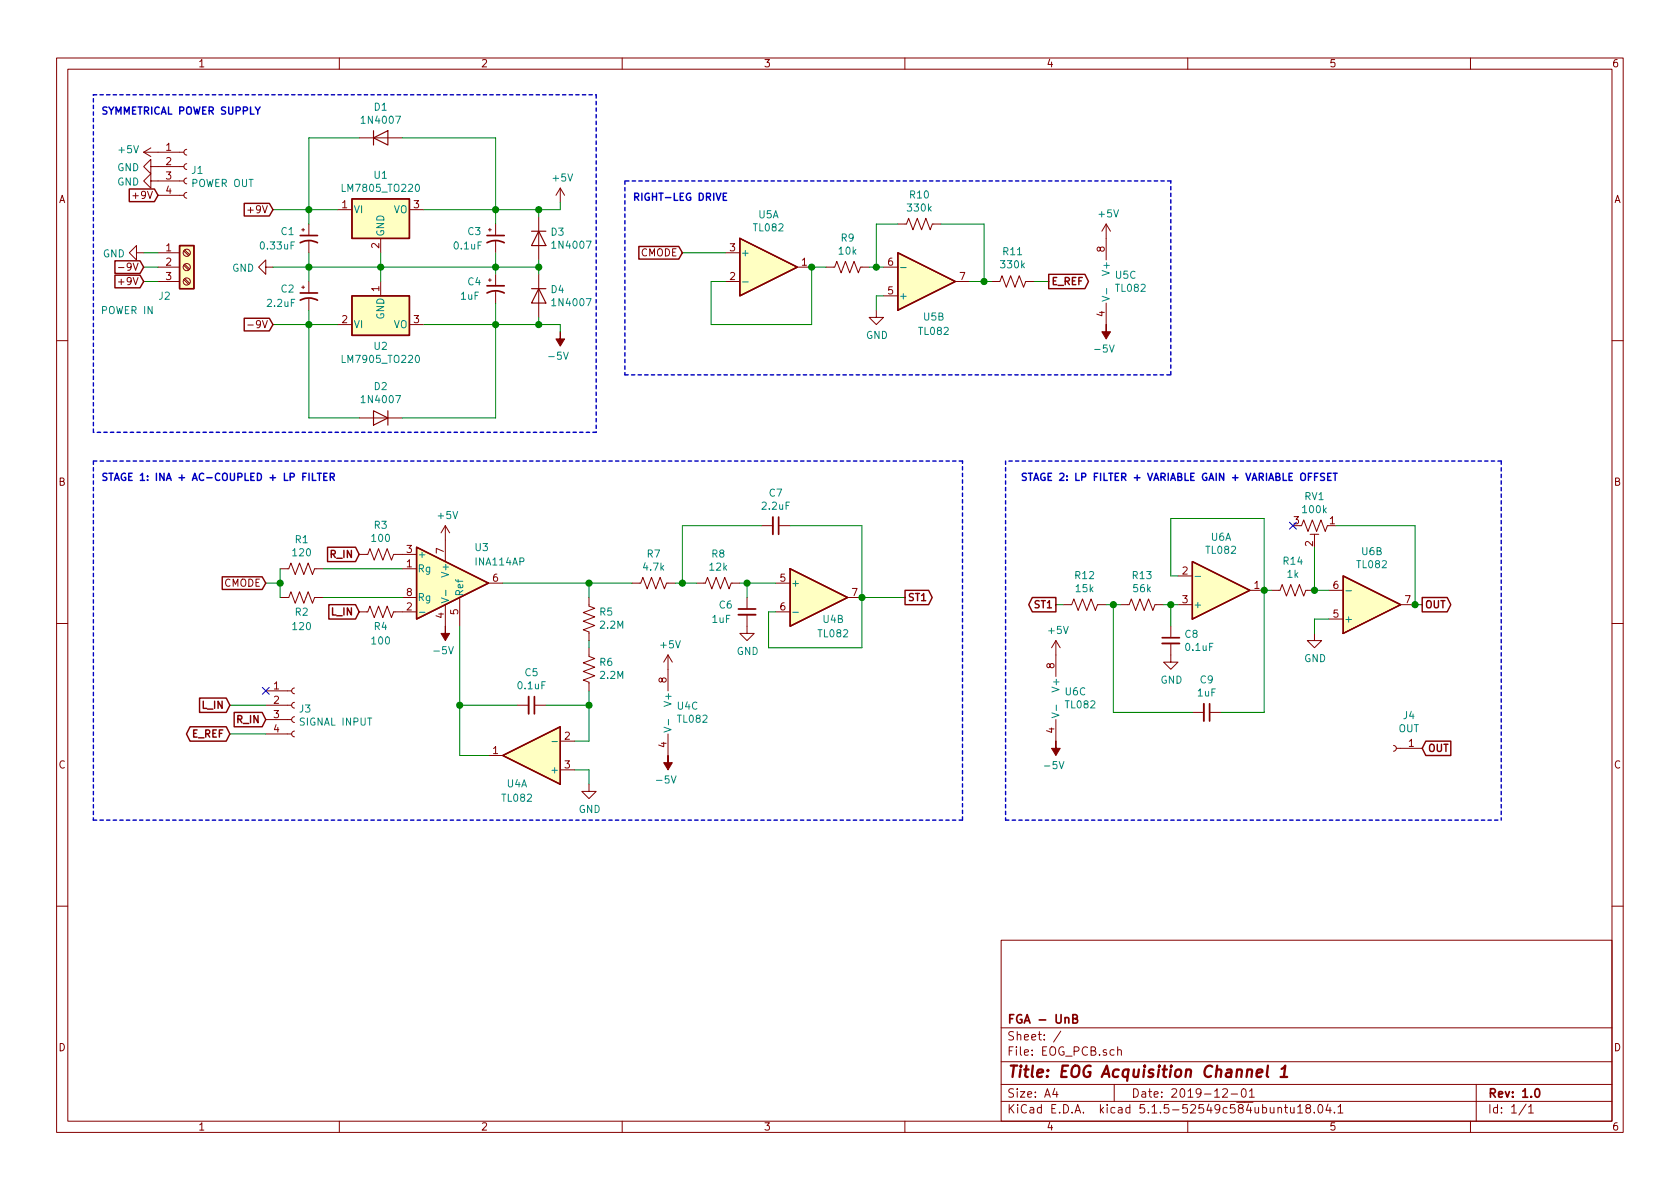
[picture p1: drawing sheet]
EESchema Schematic File Version 4
EELAYER 30 0
EELAYER END
$Descr A4 11693 8268
encoding utf-8
Sheet 1 1
Title "EOG Acquisition Channel 1"
Date "2019-12-01"
Rev "1.0"
Comp "FGA - UnB"
Comment1 ""
Comment2 ""
Comment3 ""
Comment4 ""
$EndDescr
$Comp
L Amplifier_Instrumentation:INA128 U3
U 1 1
P 3100 4050
F 0 "U3" H 3300 4300 50  0000 L CNN
F 1 "INA114AP" H 3300 4200 50  0000 L CNN
F 2 "Package_DIP:DIP-8_W7.62mm_Socket_LongPads" H 3200 4050 50  0001 C CNN
F 3 "http://www.ti.com/lit/ds/symlink/ina128.pdf" H 3200 4050 50  0001 C CNN
	1    3100 4050
	1    0    0    -1  
$EndComp
$Comp
L Amplifier_Operational:TL082 U4
U 1 1
P 3700 5250
F 0 "U4" H 3800 5450 50  0000 C CNN
F 1 "TL082" H 3800 5550 50  0000 C CNN
F 2 "Package_DIP:DIP-8_W7.62mm_Socket_LongPads" H 3700 5250 50  0001 C CNN
F 3 "http://www.ti.com/lit/ds/symlink/tl081.pdf" H 3700 5250 50  0001 C CNN
	1    3700 5250
	-1   0    0    1   
$EndComp
Connection ~ 3750 2250
Wire Wire Line
	3900 2250 3750 2250
Wire Wire Line
	3900 2300 3900 2250
$Comp
L power:-5V #PWR09
U 1 1
P 3900 2300
F 0 "#PWR09" H 3900 2400 50  0001 C CNN
F 1 "-5V" H 3915 2473 50  0000 C CNN
F 2 "" H 3900 2300 50  0001 C CNN
F 3 "" H 3900 2300 50  0001 C CNN
	1    3900 2300
	-1   0    0    1   
$EndComp
Connection ~ 3750 1450
Wire Wire Line
	3900 1450 3750 1450
Wire Wire Line
	3900 1400 3900 1450
$Comp
L power:+5V #PWR08
U 1 1
P 3900 1400
F 0 "#PWR08" H 3900 1250 50  0001 C CNN
F 1 "+5V" H 3915 1573 50  0000 C CNN
F 2 "" H 3900 1400 50  0001 C CNN
F 3 "" H 3900 1400 50  0001 C CNN
	1    3900 1400
	1    0    0    -1  
$EndComp
Wire Wire Line
	3750 2250 3450 2250
Wire Wire Line
	3750 2200 3750 2250
Connection ~ 3750 1850
Wire Wire Line
	3750 1850 3750 1900
Wire Wire Line
	3750 1850 3450 1850
Wire Wire Line
	3750 1800 3750 1850
Wire Wire Line
	3450 1450 3750 1450
Wire Wire Line
	3750 1450 3750 1500
$Comp
L Diode:1N4007 D3
U 1 1
P 3750 1650
F 0 "D3" V 3704 1729 50  0000 L CNN
F 1 "1N4007" V 3795 1729 50  0000 L CNN
F 2 "Diode_THT:D_DO-41_SOD81_P10.16mm_Horizontal" H 3750 1475 50  0001 C CNN
F 3 "http://www.vishay.com/docs/88503/1n4001.pdf" H 3750 1650 50  0001 C CNN
	1    3750 1650
	0    1    1    0   
$EndComp
$Comp
L Diode:1N4007 D4
U 1 1
P 3750 2050
F 0 "D4" V 3704 2129 50  0000 L CNN
F 1 "1N4007" V 3795 2129 50  0000 L CNN
F 2 "Diode_THT:D_DO-41_SOD81_P10.16mm_Horizontal" H 3750 1875 50  0001 C CNN
F 3 "http://www.vishay.com/docs/88503/1n4001.pdf" H 3750 2050 50  0001 C CNN
	1    3750 2050
	0    1    1    0   
$EndComp
Connection ~ 3450 2250
Wire Wire Line
	3450 2250 3450 2900
Wire Wire Line
	2800 2900 3450 2900
Wire Wire Line
	3450 1850 3450 1900
Connection ~ 3450 1850
Wire Wire Line
	2650 1850 3450 1850
Wire Wire Line
	2950 2250 3450 2250
Wire Wire Line
	3450 2100 3450 2250
Wire Wire Line
	3450 1750 3450 1850
Connection ~ 3450 1450
Wire Wire Line
	2800 950  3450 950 
Wire Wire Line
	3450 950  3450 1450
Wire Wire Line
	2950 1450 3450 1450
Wire Wire Line
	3450 1450 3450 1550
$Comp
L Device:CP1_Small C4
U 1 1
P 3450 2000
F 0 "C4" H 3250 2050 50  0000 L CNN
F 1 "1uF" H 3200 1950 50  0000 L CNN
F 2 "Capacitor_THT:CP_Radial_D6.3mm_P2.50mm" H 3450 2000 50  0001 C CNN
F 3 "~" H 3450 2000 50  0001 C CNN
	1    3450 2000
	1    0    0    -1  
$EndComp
$Comp
L Device:CP1_Small C3
U 1 1
P 3450 1650
F 0 "C3" H 3250 1700 50  0000 L CNN
F 1 "0.1uF" H 3150 1600 50  0000 L CNN
F 2 "Capacitor_THT:C_Rect_L7.2mm_W2.5mm_P5.00mm_FKS2_FKP2_MKS2_MKP2" H 3450 1650 50  0001 C CNN
F 3 "~" H 3450 1650 50  0001 C CNN
	1    3450 1650
	1    0    0    -1  
$EndComp
Wire Wire Line
	1900 1850 2150 1850
$Comp
L power:GND #PWR05
U 1 1
P 1900 1850
F 0 "#PWR05" H 1900 1600 50  0001 C CNN
F 1 "GND" V 1905 1722 50  0000 R CNN
F 2 "" H 1900 1850 50  0001 C CNN
F 3 "" H 1900 1850 50  0001 C CNN
	1    1900 1850
	0    1    1    0   
$EndComp
Wire Wire Line
	2650 1850 2650 1950
Connection ~ 2650 1850
Wire Wire Line
	2150 1850 2150 1950
Connection ~ 2150 1850
Wire Wire Line
	2150 1850 2650 1850
Wire Wire Line
	2150 2150 2150 2250
Wire Wire Line
	2150 1750 2150 1850
Wire Wire Line
	2150 1450 2150 1550
$Comp
L Device:CP1_Small C2
U 1 1
P 2150 2050
F 0 "C2" H 1950 2100 50  0000 L CNN
F 1 "2.2uF" H 1850 2000 50  0000 L CNN
F 2 "Capacitor_THT:CP_Radial_D6.3mm_P2.50mm" H 2150 2050 50  0001 C CNN
F 3 "~" H 2150 2050 50  0001 C CNN
	1    2150 2050
	1    0    0    -1  
$EndComp
$Comp
L Device:CP1_Small C1
U 1 1
P 2150 1650
F 0 "C1" H 1950 1700 50  0000 L CNN
F 1 "0.33uF" H 1800 1600 50  0000 L CNN
F 2 "Capacitor_THT:CP_Radial_Tantal_D4.5mm_P2.50mm" H 2150 1650 50  0001 C CNN
F 3 "~" H 2150 1650 50  0001 C CNN
	1    2150 1650
	1    0    0    -1  
$EndComp
Wire Wire Line
	2150 2250 2350 2250
Connection ~ 2150 2250
Wire Wire Line
	2150 2900 2500 2900
Wire Wire Line
	2150 2250 2150 2900
Wire Wire Line
	1900 2250 2150 2250
Wire Wire Line
	2150 1450 2350 1450
Connection ~ 2150 1450
Wire Wire Line
	2150 950  2500 950 
Wire Wire Line
	2150 1450 2150 950 
$Comp
L Diode:1N4007 D2
U 1 1
P 2650 2900
F 0 "D2" H 2650 2684 50  0000 C CNN
F 1 "1N4007" H 2650 2775 50  0000 C CNN
F 2 "Diode_THT:D_DO-41_SOD81_P10.16mm_Horizontal" H 2650 2725 50  0001 C CNN
F 3 "http://www.vishay.com/docs/88503/1n4001.pdf" H 2650 2900 50  0001 C CNN
	1    2650 2900
	-1   0    0    1   
$EndComp
$Comp
L Diode:1N4007 D1
U 1 1
P 2650 950
F 0 "D1" H 2650 1166 50  0000 C CNN
F 1 "1N4007" H 2650 1075 50  0000 C CNN
F 2 "Diode_THT:D_DO-41_SOD81_P10.16mm_Horizontal" H 2650 775 50  0001 C CNN
F 3 "http://www.vishay.com/docs/88503/1n4001.pdf" H 2650 950 50  0001 C CNN
	1    2650 950 
	1    0    0    -1  
$EndComp
Wire Wire Line
	1900 1450 2150 1450
Text GLabel 1900 2250 0    50   Input ~ 0
-9V
Text GLabel 1900 1450 0    50   Input ~ 0
+9V
Wire Wire Line
	1000 1950 1100 1950
Wire Wire Line
	1000 1850 1100 1850
Wire Wire Line
	1000 1750 1100 1750
Text GLabel 1000 1850 0    50   Input ~ 0
-9V
$Comp
L power:GND #PWR01
U 1 1
P 1000 1750
F 0 "#PWR01" H 1000 1500 50  0001 C CNN
F 1 "GND" V 1005 1622 50  0000 R CNN
F 2 "" H 1000 1750 50  0001 C CNN
F 3 "" H 1000 1750 50  0001 C CNN
	1    1000 1750
	0    1    1    0   
$EndComp
Text GLabel 1000 1950 0    50   Input ~ 0
+9V
Wire Wire Line
	2650 1750 2650 1850
$Comp
L Connector:Screw_Terminal_01x03 J2
U 1 1
P 1300 1850
F 0 "J2" H 1100 1650 50  0000 L CNN
F 1 "POWER IN" H 700 1550 50  0000 L CNN
F 2 "TerminalBlock_Philmore:TerminalBlock_Philmore_TB133_1x03_P5.00mm_Horizontal" H 1300 1850 50  0001 C CNN
F 3 "~" H 1300 1850 50  0001 C CNN
	1    1300 1850
	1    0    0    -1  
$EndComp
$Comp
L Regulator_Linear:LM7905_TO220 U2
U 1 1
P 2650 2250
F 0 "U2" H 2650 2101 50  0000 C CNN
F 1 "LM7905_TO220" H 2650 2010 50  0000 C CNN
F 2 "Package_TO_SOT_THT:TO-220-3_Vertical" H 2650 2050 50  0001 C CIN
F 3 "http://www.fairchildsemi.com/ds/LM/LM7905.pdf" H 2650 2250 50  0001 C CNN
	1    2650 2250
	1    0    0    -1  
$EndComp
$Comp
L Regulator_Linear:LM7805_TO220 U1
U 1 1
P 2650 1450
F 0 "U1" H 2650 1692 50  0000 C CNN
F 1 "LM7805_TO220" H 2650 1601 50  0000 C CNN
F 2 "Package_TO_SOT_THT:TO-220-3_Vertical" H 2650 1675 50  0001 C CIN
F 3 "http://www.fairchildsemi.com/ds/LM/LM7805.pdf" H 2650 1400 50  0001 C CNN
	1    2650 1450
	1    0    0    -1  
$EndComp
Wire Notes Line width 10
	4150 3000 650  3000
Wire Notes Line width 10
	650  3000 650  650 
Wire Notes Line width 10
	4150 650  4150 3000
Wire Notes Line width 10
	650  650  4150 650 
Text Notes 700  800  0    50   ~ 10
SYMMETRICAL POWER SUPPLY
$Comp
L Device:R_US R3
U 1 1
P 2650 3850
F 0 "R3" V 2445 3850 50  0000 C CNN
F 1 "100" V 2536 3850 50  0000 C CNN
F 2 "Resistor_THT:R_Axial_DIN0204_L3.6mm_D1.6mm_P5.08mm_Horizontal" V 2690 3840 50  0001 C CNN
F 3 "~" H 2650 3850 50  0001 C CNN
	1    2650 3850
	0    1    1    0   
$EndComp
$Comp
L Device:R_US R4
U 1 1
P 2650 4250
F 0 "R4" V 2750 4250 50  0000 C CNN
F 1 "100" V 2850 4250 50  0000 C CNN
F 2 "Resistor_THT:R_Axial_DIN0204_L3.6mm_D1.6mm_P5.08mm_Horizontal" V 2690 4240 50  0001 C CNN
F 3 "~" H 2650 4250 50  0001 C CNN
	1    2650 4250
	0    1    1    0   
$EndComp
Text GLabel 2500 3850 0    50   Input ~ 10
R_IN
Text GLabel 2500 4250 0    50   Input ~ 10
L_IN
$Comp
L power:+5V #PWR06
U 1 1
P 3100 3750
F 0 "#PWR06" H 3100 3600 50  0001 C CNN
F 1 "+5V" H 3115 3923 50  0000 C CNN
F 2 "" H 3100 3750 50  0001 C CNN
F 3 "" H 3100 3750 50  0001 C CNN
	1    3100 3750
	1    0    0    -1  
$EndComp
$Comp
L power:-5V #PWR07
U 1 1
P 3100 4350
F 0 "#PWR07" H 3100 4450 50  0001 C CNN
F 1 "-5V" H 3115 4523 50  0000 C CNN
F 2 "" H 3100 4350 50  0001 C CNN
F 3 "" H 3100 4350 50  0001 C CNN
	1    3100 4350
	-1   0    0    1   
$EndComp
Text GLabel 1600 4900 0    50   Input ~ 10
L_IN
Text GLabel 1600 5100 0    50   BiDi ~ 10
E_REF
Text GLabel 1850 5000 0    50   Input ~ 10
R_IN
$Comp
L Device:R_US R1
U 1 1
P 2100 3950
F 0 "R1" V 1895 3950 50  0000 C CNN
F 1 "120" V 1986 3950 50  0000 C CNN
F 2 "Resistor_THT:R_Axial_DIN0204_L3.6mm_D1.6mm_P5.08mm_Horizontal" V 2140 3940 50  0001 C CNN
F 3 "~" H 2100 3950 50  0001 C CNN
	1    2100 3950
	0    1    1    0   
$EndComp
$Comp
L Device:R_US R2
U 1 1
P 2100 4150
F 0 "R2" V 2200 4150 50  0000 C CNN
F 1 "120" V 2300 4150 50  0000 C CNN
F 2 "Resistor_THT:R_Axial_DIN0204_L3.6mm_D1.6mm_P5.08mm_Horizontal" V 2140 4140 50  0001 C CNN
F 3 "~" H 2100 4150 50  0001 C CNN
	1    2100 4150
	0    1    1    0   
$EndComp
Wire Wire Line
	2250 3950 2800 3950
Wire Wire Line
	2800 4150 2250 4150
Wire Wire Line
	1950 3950 1950 4050
Text GLabel 1850 4050 0    50   Input ~ 0
CMODE
Wire Wire Line
	1850 4050 1950 4050
Connection ~ 1950 4050
Wire Wire Line
	1950 4050 1950 4150
$Comp
L Device:R_US R6
U 1 1
P 4100 4650
F 0 "R6" H 4032 4604 50  0000 R CNN
F 1 "2.2M" H 4032 4695 50  0000 R CNN
F 2 "Resistor_THT:R_Axial_DIN0204_L3.6mm_D1.6mm_P5.08mm_Horizontal" V 4140 4640 50  0001 C CNN
F 3 "~" H 4100 4650 50  0001 C CNN
	1    4100 4650
	-1   0    0    1   
$EndComp
$Comp
L Device:C_Small C5
U 1 1
P 3700 4900
F 0 "C5" V 3471 4900 50  0000 C CNN
F 1 "0.1uF" V 3562 4900 50  0000 C CNN
F 2 "Capacitor_THT:C_Rect_L7.2mm_W2.5mm_P5.00mm_FKS2_FKP2_MKS2_MKP2" H 3700 4900 50  0001 C CNN
F 3 "~" H 3700 4900 50  0001 C CNN
	1    3700 4900
	0    1    1    0   
$EndComp
Wire Wire Line
	3400 5250 3200 5250
$Comp
L power:GND #PWR010
U 1 1
P 4100 5450
F 0 "#PWR010" H 4100 5200 50  0001 C CNN
F 1 "GND" H 4105 5277 50  0000 C CNN
F 2 "" H 4100 5450 50  0001 C CNN
F 3 "" H 4100 5450 50  0001 C CNN
	1    4100 5450
	1    0    0    -1  
$EndComp
Wire Wire Line
	4100 5150 4000 5150
Wire Wire Line
	4100 4050 3500 4050
Wire Wire Line
	4100 4800 4100 4900
Wire Wire Line
	3200 4900 3600 4900
Connection ~ 3200 4900
Wire Wire Line
	3200 4900 3200 5250
Wire Wire Line
	3800 4900 4100 4900
Connection ~ 4100 4900
Wire Wire Line
	4100 4900 4100 5150
Wire Wire Line
	4000 5350 4100 5350
Wire Wire Line
	4100 5350 4100 5450
Text GLabel 4750 1750 0    50   Input ~ 0
CMODE
$Comp
L Amplifier_Operational:TL082 U5
U 1 1
P 5350 1850
F 0 "U5" H 5350 2217 50  0000 C CNN
F 1 "TL082" H 5350 2126 50  0000 C CNN
F 2 "Package_DIP:DIP-8_W7.62mm_Socket_LongPads" H 5350 1850 50  0001 C CNN
F 3 "http://www.ti.com/lit/ds/symlink/tl081.pdf" H 5350 1850 50  0001 C CNN
	1    5350 1850
	1    0    0    -1  
$EndComp
$Comp
L Amplifier_Operational:TL082 U5
U 2 1
P 6450 1950
F 0 "U5" H 6500 2200 50  0000 C CNN
F 1 "TL082" H 6500 2300 50  0000 C CNN
F 2 "Package_DIP:DIP-8_W7.62mm_Socket_LongPads" H 6450 1950 50  0001 C CNN
F 3 "http://www.ti.com/lit/ds/symlink/tl081.pdf" H 6450 1950 50  0001 C CNN
	2    6450 1950
	1    0    0    1   
$EndComp
$Comp
L Amplifier_Operational:TL082 U5
U 3 1
P 7800 1950
F 0 "U5" H 7758 1996 50  0000 L CNN
F 1 "TL082" H 7758 1905 50  0000 L CNN
F 2 "Package_DIP:DIP-8_W7.62mm_Socket_LongPads" H 7800 1950 50  0001 C CNN
F 3 "http://www.ti.com/lit/ds/symlink/tl081.pdf" H 7800 1950 50  0001 C CNN
	3    7800 1950
	1    0    0    -1  
$EndComp
Wire Wire Line
	5050 1750 4750 1750
Wire Wire Line
	5050 1950 4950 1950
Wire Wire Line
	4950 1950 4950 2250
Wire Wire Line
	4950 2250 5650 2250
Wire Wire Line
	5650 2250 5650 1850
$Comp
L power:GND #PWR014
U 1 1
P 6100 2150
F 0 "#PWR014" H 6100 1900 50  0001 C CNN
F 1 "GND" H 6105 1977 50  0000 C CNN
F 2 "" H 6100 2150 50  0001 C CNN
F 3 "" H 6100 2150 50  0001 C CNN
	1    6100 2150
	1    0    0    -1  
$EndComp
Wire Wire Line
	6100 2150 6100 2050
Wire Wire Line
	6100 2050 6150 2050
$Comp
L Device:R_US R9
U 1 1
P 5900 1850
F 0 "R9" V 5695 1850 50  0000 C CNN
F 1 "10k" V 5786 1850 50  0000 C CNN
F 2 "Resistor_THT:R_Axial_DIN0204_L3.6mm_D1.6mm_P5.08mm_Horizontal" V 5940 1840 50  0001 C CNN
F 3 "~" H 5900 1850 50  0001 C CNN
	1    5900 1850
	0    1    1    0   
$EndComp
Wire Wire Line
	5650 1850 5750 1850
Connection ~ 5650 1850
Wire Wire Line
	6050 1850 6100 1850
$Comp
L power:+5V #PWR017
U 1 1
P 7700 1650
F 0 "#PWR017" H 7700 1500 50  0001 C CNN
F 1 "+5V" H 7715 1823 50  0000 C CNN
F 2 "" H 7700 1650 50  0001 C CNN
F 3 "" H 7700 1650 50  0001 C CNN
	1    7700 1650
	1    0    0    -1  
$EndComp
$Comp
L power:-5V #PWR018
U 1 1
P 7700 2250
F 0 "#PWR018" H 7700 2350 50  0001 C CNN
F 1 "-5V" H 7715 2423 50  0000 C CNN
F 2 "" H 7700 2250 50  0001 C CNN
F 3 "" H 7700 2250 50  0001 C CNN
	1    7700 2250
	-1   0    0    1   
$EndComp
Text GLabel 7300 1950 2    50   Output ~ 10
E_REF
$Comp
L Device:R_US R10
U 1 1
P 6400 1550
F 0 "R10" V 6195 1550 50  0000 C CNN
F 1 "330k" V 6286 1550 50  0000 C CNN
F 2 "Resistor_THT:R_Axial_DIN0204_L3.6mm_D1.6mm_P5.08mm_Horizontal" V 6440 1540 50  0001 C CNN
F 3 "~" H 6400 1550 50  0001 C CNN
	1    6400 1550
	0    1    1    0   
$EndComp
Wire Wire Line
	6250 1550 6100 1550
Wire Wire Line
	6100 1550 6100 1850
Connection ~ 6100 1850
Wire Wire Line
	6100 1850 6150 1850
Wire Wire Line
	6550 1550 6850 1550
Wire Wire Line
	6850 1550 6850 1950
Wire Wire Line
	6850 1950 6750 1950
$Comp
L Device:R_US R11
U 1 1
P 7050 1950
F 0 "R11" V 7255 1950 50  0000 C CNN
F 1 "330k" V 7164 1950 50  0000 C CNN
F 2 "Resistor_THT:R_Axial_DIN0204_L3.6mm_D1.6mm_P5.08mm_Horizontal" V 7090 1940 50  0001 C CNN
F 3 "~" H 7050 1950 50  0001 C CNN
	1    7050 1950
	0    -1   -1   0   
$EndComp
Wire Wire Line
	6900 1950 6850 1950
Connection ~ 6850 1950
Wire Wire Line
	7200 1950 7300 1950
Wire Notes Line width 10
	4350 1250 4350 2600
Wire Notes Line width 10
	4350 2600 8150 2600
Wire Notes Line width 10
	8150 2600 8150 1250
Wire Notes Line width 10
	8150 1250 4350 1250
Text Notes 4400 1400 0    50   ~ 10
RIGHT-LEG DRIVE
Wire Wire Line
	4400 4050 4100 4050
Connection ~ 4100 4050
$Comp
L Device:R_US R7
U 1 1
P 4550 4050
F 0 "R7" V 4345 4050 50  0000 C CNN
F 1 "4.7k" V 4436 4050 50  0000 C CNN
F 2 "Resistor_THT:R_Axial_DIN0204_L3.6mm_D1.6mm_P5.08mm_Horizontal" V 4590 4040 50  0001 C CNN
F 3 "~" H 4550 4050 50  0001 C CNN
	1    4550 4050
	0    1    1    0   
$EndComp
$Comp
L Device:R_US R8
U 1 1
P 5000 4050
F 0 "R8" V 4795 4050 50  0000 C CNN
F 1 "12k" V 4886 4050 50  0000 C CNN
F 2 "Resistor_THT:R_Axial_DIN0204_L3.6mm_D1.6mm_P5.08mm_Horizontal" V 5040 4040 50  0001 C CNN
F 3 "~" H 5000 4050 50  0001 C CNN
	1    5000 4050
	0    1    1    0   
$EndComp
$Comp
L Device:C_Small C6
U 1 1
P 5200 4250
F 0 "C6" H 5000 4300 50  0000 L CNN
F 1 "1uF" H 4950 4200 50  0000 L CNN
F 2 "Capacitor_THT:C_Rect_L24.0mm_W7.0mm_P22.50mm_MKT" H 5200 4250 50  0001 C CNN
F 3 "~" H 5200 4250 50  0001 C CNN
	1    5200 4250
	1    0    0    -1  
$EndComp
$Comp
L Amplifier_Operational:TL082 U4
U 2 1
P 5700 4150
F 0 "U4" H 5800 4000 50  0000 C CNN
F 1 "TL082" H 5800 3900 50  0000 C CNN
F 2 "Package_DIP:DIP-8_W7.62mm_Socket_LongPads" H 5700 4150 50  0001 C CNN
F 3 "http://www.ti.com/lit/ds/symlink/tl081.pdf" H 5700 4150 50  0001 C CNN
	2    5700 4150
	1    0    0    -1  
$EndComp
Wire Wire Line
	4700 4050 4750 4050
Wire Wire Line
	5150 4050 5200 4050
Wire Wire Line
	5200 4150 5200 4050
Connection ~ 5200 4050
Wire Wire Line
	5200 4050 5400 4050
$Comp
L power:GND #PWR013
U 1 1
P 5200 4350
F 0 "#PWR013" H 5200 4100 50  0001 C CNN
F 1 "GND" H 5205 4177 50  0000 C CNN
F 2 "" H 5200 4350 50  0001 C CNN
F 3 "" H 5200 4350 50  0001 C CNN
	1    5200 4350
	1    0    0    -1  
$EndComp
Wire Wire Line
	5400 4250 5350 4250
Wire Wire Line
	5350 4250 5350 4500
Wire Wire Line
	5350 4500 6000 4500
Wire Wire Line
	6000 4500 6000 4150
$Comp
L Device:C_Small C7
U 1 1
P 5400 3650
F 0 "C7" V 5171 3650 50  0000 C CNN
F 1 "2.2uF" V 5262 3650 50  0000 C CNN
F 2 "Capacitor_THT:C_Rect_L24.0mm_W7.0mm_P22.50mm_MKT" H 5400 3650 50  0001 C CNN
F 3 "~" H 5400 3650 50  0001 C CNN
	1    5400 3650
	0    1    1    0   
$EndComp
Wire Wire Line
	4750 4050 4750 3650
Wire Wire Line
	4750 3650 5300 3650
Connection ~ 4750 4050
Wire Wire Line
	4750 4050 4850 4050
Wire Wire Line
	5500 3650 6000 3650
Wire Wire Line
	6000 3650 6000 4150
Connection ~ 6000 4150
Text GLabel 6300 4150 2    50   Output ~ 10
ST1
Wire Wire Line
	6000 4150 6300 4150
Wire Notes Line width 10
	650  5700 6700 5700
Wire Notes Line width 10
	6700 5700 6700 3200
Wire Notes Line width 10
	6700 3200 650  3200
Wire Notes Line width 10
	650  3200 650  5700
Text Notes 700  3350 0    50   ~ 10
STAGE 1: INA + AC-COUPLED + LP FILTER
Text GLabel 7350 4200 0    50   Output ~ 10
ST1
$Comp
L Amplifier_Operational:TL082 U6
U 1 1
P 8500 4100
F 0 "U6" H 8500 3733 50  0000 C CNN
F 1 "TL082" H 8500 3824 50  0000 C CNN
F 2 "Package_DIP:DIP-8_W7.62mm_Socket_LongPads" H 8500 4100 50  0001 C CNN
F 3 "http://www.ti.com/lit/ds/symlink/tl081.pdf" H 8500 4100 50  0001 C CNN
	1    8500 4100
	1    0    0    1   
$EndComp
$Comp
L Amplifier_Operational:TL082 U6
U 2 1
P 9550 4200
F 0 "U6" H 9550 3833 50  0000 C CNN
F 1 "TL082" H 9550 3924 50  0000 C CNN
F 2 "Package_DIP:DIP-8_W7.62mm_Socket_LongPads" H 9550 4200 50  0001 C CNN
F 3 "http://www.ti.com/lit/ds/symlink/tl081.pdf" H 9550 4200 50  0001 C CNN
	2    9550 4200
	1    0    0    1   
$EndComp
$Comp
L Amplifier_Operational:TL082 U6
U 3 1
P 7450 4850
F 0 "U6" H 7408 4896 50  0000 L CNN
F 1 "TL082" H 7408 4805 50  0000 L CNN
F 2 "Package_DIP:DIP-8_W7.62mm_Socket_LongPads" H 7450 4850 50  0001 C CNN
F 3 "http://www.ti.com/lit/ds/symlink/tl081.pdf" H 7450 4850 50  0001 C CNN
	3    7450 4850
	1    0    0    -1  
$EndComp
$Comp
L Device:R_US R12
U 1 1
P 7550 4200
F 0 "R12" V 7345 4200 50  0000 C CNN
F 1 "15k" V 7436 4200 50  0000 C CNN
F 2 "Resistor_THT:R_Axial_DIN0204_L3.6mm_D1.6mm_P5.08mm_Horizontal" V 7590 4190 50  0001 C CNN
F 3 "~" H 7550 4200 50  0001 C CNN
	1    7550 4200
	0    1    1    0   
$EndComp
$Comp
L Device:R_US R13
U 1 1
P 7950 4200
F 0 "R13" V 7745 4200 50  0000 C CNN
F 1 "56k" V 7836 4200 50  0000 C CNN
F 2 "Resistor_THT:R_Axial_DIN0204_L3.6mm_D1.6mm_P5.08mm_Horizontal" V 7990 4190 50  0001 C CNN
F 3 "~" H 7950 4200 50  0001 C CNN
	1    7950 4200
	0    1    1    0   
$EndComp
Wire Wire Line
	7700 4200 7750 4200
Wire Wire Line
	8100 4200 8150 4200
Wire Wire Line
	7350 4200 7400 4200
$Comp
L Device:C_Small C8
U 1 1
P 8150 4450
F 0 "C8" H 8242 4496 50  0000 L CNN
F 1 "0.1uF" H 8242 4405 50  0000 L CNN
F 2 "Capacitor_THT:C_Rect_L7.2mm_W2.5mm_P5.00mm_FKS2_FKP2_MKS2_MKP2" H 8150 4450 50  0001 C CNN
F 3 "~" H 8150 4450 50  0001 C CNN
	1    8150 4450
	1    0    0    -1  
$EndComp
Wire Wire Line
	8150 4350 8150 4200
Connection ~ 8150 4200
Wire Wire Line
	8150 4200 8200 4200
$Comp
L power:GND #PWR019
U 1 1
P 8150 4550
F 0 "#PWR019" H 8150 4300 50  0001 C CNN
F 1 "GND" H 8155 4377 50  0000 C CNN
F 2 "" H 8150 4550 50  0001 C CNN
F 3 "" H 8150 4550 50  0001 C CNN
	1    8150 4550
	1    0    0    -1  
$EndComp
$Comp
L Device:C_Small C9
U 1 1
P 8400 4950
F 0 "C9" V 8171 4950 50  0000 C CNN
F 1 "1uF" V 8262 4950 50  0000 C CNN
F 2 "Capacitor_THT:C_Rect_L24.0mm_W7.0mm_P22.50mm_MKT" H 8400 4950 50  0001 C CNN
F 3 "~" H 8400 4950 50  0001 C CNN
	1    8400 4950
	0    1    1    0   
$EndComp
Wire Wire Line
	8300 4950 7750 4950
Wire Wire Line
	7750 4950 7750 4200
Connection ~ 7750 4200
Wire Wire Line
	7750 4200 7800 4200
Wire Wire Line
	8500 4950 8800 4950
Wire Wire Line
	8800 4950 8800 4100
Wire Wire Line
	8200 4000 8150 4000
Wire Wire Line
	8150 4000 8150 3600
Wire Wire Line
	8150 3600 8800 3600
Wire Wire Line
	8800 3600 8800 4100
Connection ~ 8800 4100
$Comp
L power:+5V #PWR015
U 1 1
P 7350 4550
F 0 "#PWR015" H 7350 4400 50  0001 C CNN
F 1 "+5V" H 7365 4723 50  0000 C CNN
F 2 "" H 7350 4550 50  0001 C CNN
F 3 "" H 7350 4550 50  0001 C CNN
	1    7350 4550
	1    0    0    -1  
$EndComp
$Comp
L power:-5V #PWR016
U 1 1
P 7350 5150
F 0 "#PWR016" H 7350 5250 50  0001 C CNN
F 1 "-5V" H 7365 5323 50  0000 C CNN
F 2 "" H 7350 5150 50  0001 C CNN
F 3 "" H 7350 5150 50  0001 C CNN
	1    7350 5150
	-1   0    0    1   
$EndComp
Text GLabel 9900 4200 2    50   Output ~ 10
OUT
Wire Notes Line width 10
	7000 3200 7000 5700
Wire Notes Line width 10
	7000 5700 10450 5700
Wire Notes Line width 10
	10450 3200 7000 3200
Text Notes 7100 3350 0    50   ~ 10
STAGE 2: LP FILTER + VARIABLE GAIN + VARIABLE OFFSET
$Comp
L power:-5V #PWR012
U 1 1
P 4650 5250
F 0 "#PWR012" H 4650 5350 50  0001 C CNN
F 1 "-5V" H 4665 5423 50  0000 C CNN
F 2 "" H 4650 5250 50  0001 C CNN
F 3 "" H 4650 5250 50  0001 C CNN
	1    4650 5250
	-1   0    0    1   
$EndComp
$Comp
L power:+5V #PWR011
U 1 1
P 4650 4650
F 0 "#PWR011" H 4650 4500 50  0001 C CNN
F 1 "+5V" H 4665 4823 50  0000 C CNN
F 2 "" H 4650 4650 50  0001 C CNN
F 3 "" H 4650 4650 50  0001 C CNN
	1    4650 4650
	1    0    0    -1  
$EndComp
$Comp
L Amplifier_Operational:TL082 U4
U 3 1
P 4750 4950
F 0 "U4" H 4708 4996 50  0000 L CNN
F 1 "TL082" H 4708 4905 50  0000 L CNN
F 2 "Package_DIP:DIP-8_W7.62mm_Socket_LongPads" H 4750 4950 50  0001 C CNN
F 3 "http://www.ti.com/lit/ds/symlink/tl081.pdf" H 4750 4950 50  0001 C CNN
	3    4750 4950
	1    0    0    -1  
$EndComp
Wire Notes Line width 10
	10450 3200 10450 5700
$Comp
L power:+5V #PWR02
U 1 1
P 1100 1050
F 0 "#PWR02" H 1100 900 50  0001 C CNN
F 1 "+5V" V 1115 1178 50  0000 L CNN
F 2 "" H 1100 1050 50  0001 C CNN
F 3 "" H 1100 1050 50  0001 C CNN
	1    1100 1050
	0    -1   -1   0   
$EndComp
Text GLabel 1100 1350 0    50   Input ~ 0
+9V
$Comp
L power:GND #PWR03
U 1 1
P 1100 1150
F 0 "#PWR03" H 1100 900 50  0001 C CNN
F 1 "GND" V 1105 1022 50  0000 R CNN
F 2 "" H 1100 1150 50  0001 C CNN
F 3 "" H 1100 1150 50  0001 C CNN
	1    1100 1150
	0    1    1    0   
$EndComp
Wire Wire Line
	8850 4100 8800 4100
Wire Wire Line
	9850 4200 9900 4200
$Comp
L Connector:Conn_01x01_Female J4
U 1 1
P 9700 5200
F 0 "J4" H 9592 4975 50  0000 C CNN
F 1 "OUT" H 9592 5066 50  0000 C CNN
F 2 "Connector_PinHeader_2.54mm:PinHeader_1x01_P2.54mm_Vertical" H 9700 5200 50  0001 C CNN
F 3 "~" H 9700 5200 50  0001 C CNN
	1    9700 5200
	-1   0    0    1   
$EndComp
Text GLabel 9900 5200 2    50   Input ~ 10
OUT
$Comp
L Device:R_US R5
U 1 1
P 4100 4300
F 0 "R5" H 4032 4254 50  0000 R CNN
F 1 "2.2M" H 4032 4345 50  0000 R CNN
F 2 "Resistor_THT:R_Axial_DIN0204_L3.6mm_D1.6mm_P5.08mm_Horizontal" V 4140 4290 50  0001 C CNN
F 3 "~" H 4100 4300 50  0001 C CNN
	1    4100 4300
	-1   0    0    1   
$EndComp
Wire Wire Line
	3200 4350 3200 4900
Wire Wire Line
	4100 4050 4100 4150
Wire Wire Line
	4100 4450 4100 4500
$Comp
L Connector:Conn_01x04_Female J3
U 1 1
P 2050 4900
F 0 "J3" H 2078 4876 50  0000 L CNN
F 1 "SIGNAL INPUT" H 2078 4785 50  0000 L CNN
F 2 "Connector_PinSocket_2.54mm:PinSocket_1x04_P2.54mm_Vertical" H 2050 4900 50  0001 C CNN
F 3 "~" H 2050 4900 50  0001 C CNN
	1    2050 4900
	1    0    0    -1  
$EndComp
NoConn ~ 1850 4800
Wire Wire Line
	1600 4900 1850 4900
Wire Wire Line
	1850 5100 1600 5100
$Comp
L power:GND #PWR04
U 1 1
P 1100 1250
F 0 "#PWR04" H 1100 1000 50  0001 C CNN
F 1 "GND" V 1105 1122 50  0000 R CNN
F 2 "" H 1100 1250 50  0001 C CNN
F 3 "" H 1100 1250 50  0001 C CNN
	1    1100 1250
	0    1    1    0   
$EndComp
$Comp
L Connector:Conn_01x04_Female J1
U 1 1
P 1300 1150
F 0 "J1" H 1328 1126 50  0000 L CNN
F 1 "POWER OUT" H 1328 1035 50  0000 L CNN
F 2 "Connector_PinSocket_2.54mm:PinSocket_1x04_P2.54mm_Vertical" H 1300 1150 50  0001 C CNN
F 3 "~" H 1300 1150 50  0001 C CNN
	1    1300 1150
	1    0    0    -1  
$EndComp
$Comp
L Device:R_US R14
U 1 1
P 9000 4100
F 0 "R14" V 8795 4100 50  0000 C CNN
F 1 "1k" V 8886 4100 50  0000 C CNN
F 2 "Resistor_THT:R_Axial_DIN0204_L3.6mm_D1.6mm_P5.08mm_Horizontal" V 9040 4090 50  0001 C CNN
F 3 "~" H 9000 4100 50  0001 C CNN
	1    9000 4100
	0    1    1    0   
$EndComp
$Comp
L power:GND #PWR020
U 1 1
P 9150 4400
F 0 "#PWR020" H 9150 4150 50  0001 C CNN
F 1 "GND" H 9155 4227 50  0000 C CNN
F 2 "" H 9150 4400 50  0001 C CNN
F 3 "" H 9150 4400 50  0001 C CNN
	1    9150 4400
	1    0    0    -1  
$EndComp
Wire Wire Line
	9150 4400 9150 4300
Wire Wire Line
	9150 4300 9250 4300
Wire Wire Line
	9150 4100 9250 4100
$Comp
L Device:R_POT_TRIM_US RV1
U 1 1
P 9150 3650
F 0 "RV1" V 8945 3650 50  0000 C CNN
F 1 "100k" V 9036 3650 50  0000 C CNN
F 2 "Potentiometer_THT:Potentiometer_Bourns_3386F_Vertical" H 9150 3650 50  0001 C CNN
F 3 "~" H 9150 3650 50  0001 C CNN
	1    9150 3650
	0    1    1    0   
$EndComp
NoConn ~ 9000 3650
Wire Wire Line
	9300 3650 9850 3650
Wire Wire Line
	9850 3650 9850 4200
Connection ~ 9850 4200
Wire Wire Line
	9150 3800 9150 4100
Connection ~ 9150 4100
$EndSCHEMATC
